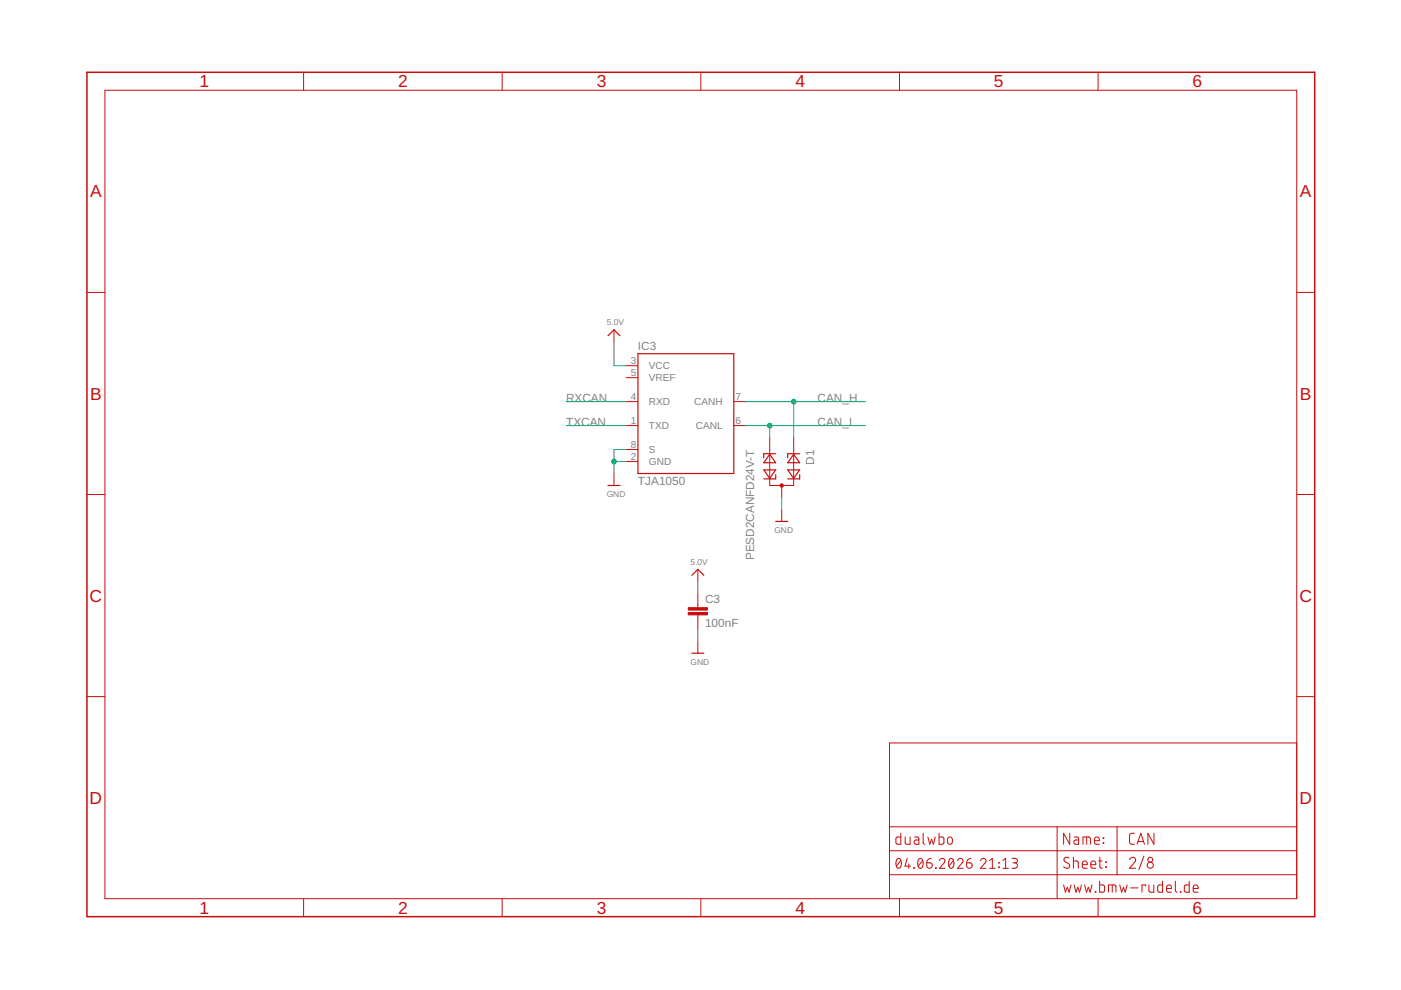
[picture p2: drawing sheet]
<svg xmlns="http://www.w3.org/2000/svg" width="297mm" height="210mm" viewBox="0 0 297 210" stroke-linecap="round" stroke-linejoin="round" font-family="sans-serif">
<g fill="none" stroke="#c90d0c" stroke-width=".21">
<path d="M22.2 19.1h252.7v171.4h-252.7zM64.4 15.3v3.8M106.5 15.3v3.8M148.6 15.3v3.8M190.7 15.3v3.8M232.8 15.3v3.8M18.4 62h3.8M130.2 69.9v2.6M132.7 77.5h2.6M274.9 62h3.8M132.7 85.2h2.6M132.7 90.2h2.6"/>
<path d="M132.7 97.9h2.6M132.7 95.3h2.6M132.7 80.1h2.6M155.6 85.2h2.5M155.6 90.2h2.5M163.2 92.8v10.1h5.1v-10.1M18.4 104.8h3.8M130.2 100.4v2.5M165.7 102.9v2.6M165.7 108v2.6M274.9 104.8h3.8M148 120.7v2.6"/>
<path d="M148 125.8v3M148 130.4v3M148 136v2.5M18.4 147.7h3.8M274.9 157.5h-86.3v33M274.9 147.7h3.8M188.6 175.3h86.3M191 176.7v2.3h-.8l-.3-.4 .1-.9 .2-.2h.8M191.9 177.5v1.3l.4 .2h.7v-1.5M193.9 177.5h.7l.2 .2v1.3h-.6a.46 .46 0 0 1-.4-.4 .46 .46 0 0 1 .4-.5h.6M195.7 176.7v2.1l.4 .2M196.7 177.5l.4 1.5 .4-1 .4 1 .4-1.5"/>
<path d="M199.1 176.7v2.3h.8l.2-.4v-.9l-.2-.2h-.8M201 177.7l.5-.2a.92 .92 0 0 1 .2 1.4l-.4 .1-.3-.2zM224.1 175.3v15.2M226.8 176.7v2.3l-1.3-2.3v2.3M227.8 177.5h.7l.2 .2v1.3h-.6a.46 .46 0 0 1-.5-.4 .46 .46 0 0 1 .5-.5h.6M229.6 179v-1.5l1.5 .1 .1 1.4M230.4 177.5v1.5M232.1 178.2h1a.55 .55 0 0 0-.4-.7 .55 .55 0 0 0-.6 .5l.1 .9 .9 .1M233.9 177.7l.1 .1zM233.9 178.7l.1 .1zM236.8 175.3v10.2M240.5 176.7h-.7l-.3 .5 .1 1.6 .2 .2h.7"/>
<path d="M241.1 179l.8-2.3 .8 2.3M241.3 178.4h1.2M244.7 176.7v2.3l-1.3-2.3v2.3M64.4 190.5v3.9M106.5 190.5v3.9M148.6 190.5v3.9M188.6 185.5h86.3M188.6 180.4h86.3M190.2 182.1l.2-.1a.86 .86 0 0 1 .7 1.3l-.1 .3a.51 .51 0 0 1-.5 .5 .51 .51 0 0 1-.5-.5v-.8zM190.7 190.5v3.9M191 182.5l-.9 1.1M192.3 182l-.4 1.6h1.1"/>
<path d="M192.7 183.2v.9M193.7 184l.2 .1zM194.8 182.1l.2-.1a.86 .86 0 0 1 .7 1.3l-.1 .3a.51 .51 0 0 1-.5 .5 .51 .51 0 0 1-.5-.5v-.8zM195.6 182.5l-.9 1.1M196.5 182.9h.7a.58 .58 0 0 1 .4 .7 .58 .58 0 0 1-.6 .5 .58 .58 0 0 1-.5-.6zM197.4 182l-.6 .3-.3 .6M198.4 184l.1 .1zM199.2 182.5a.58 .58 0 0 1 .8-.5 .58 .58 0 0 1 .2 .9l-1 1.2h1.1M201.4 182.1l.1-.1a.86 .86 0 0 1 .7 1.3v.3a.51 .51 0 0 1-.5 .5 .51 .51 0 0 1-.5-.5l-.1-.8zM202.1 182.5l-.9 1.1M203 182.5a.58 .58 0 0 1 .8-.5 .58 .58 0 0 1 .2 .9l-1 1.2h1.2M204.9 182.9h.7a.59 .59 0 0 1 .5 .7 .59 .59 0 0 1-.6 .5 .59 .59 0 0 1-.6-.6z"/>
<path d="M205.9 182l-.7 .3-.3 .6M207.9 182.5a.58 .58 0 0 1 .8-.5 .58 .58 0 0 1 .2 .9l-1 1.2h1.2M209.8 184.1h1.2M209.8 182.5l.6-.5v2.1M211.8 182.9l.1 .1zM211.8 183.8l.1 .1zM212.6 184.1h1.2M212.6 182.5l.6-.5v2.1M214.5 182h.7a.48 .48 0 0 1 .5 .5 .48 .48 0 0 1-.5 .4h-.4M215.1 182.9a.58 .58 0 0 1 .6 .6 .58 .58 0 0 1-.6 .6h-.6M225.5 187.6l.4 1.6 .4-1.1 .4 1.1 .4-1.6M226.7 181.9a.58 .58 0 0 0-.9 0 .58 .58 0 0 0 0 .8l.7 .4a.58 .58 0 0 1 .1 .9 .58 .58 0 0 1-.9-.1l-.2-.1"/>
<path d="M227.6 182.5l.9 .1 .1 1.5M227.6 181.8v2.3M227.7 187.6l.4 1.6 .4-1.1 .4 1.1 .4-1.6M229.5 183.3h1a.55 .55 0 0 0-.3-.7 .55 .55 0 0 0-.7 .4l.1 1 .9 .1M230 187.6l.4 1.6 .3-1.1 .4 1.1 .4-1.6M231.3 183.3h1a.56 .56 0 0 0-.3-.7 .56 .56 0 0 0-.7 .4l.1 1 .9 .1M232.2 189l.1 .2zM232.8 190.5v3.9M232.9 182.5h.8M233.2 186.8v2.4l.8-.1 .2-.2v-1l-.2-.3h-.8M233.2 181.8v2.1l.5 .2M234.4 182.7l.2 .2z"/>
<path d="M234.4 183.8l.2 .1zM235 189.2v-1.6l1.5 .1 .1 1.5M235.8 187.6v1.6M237.4 187.6l.4 1.6 .4-1.1 .4 1.1 .4-1.6M239.5 182.3a.64 .64 0 0 1 .9-.5 .64 .64 0 0 1 .2 1l-1.1 1.3h1.3M239.7 188.3h1.6M242.5 181.5l-1 2.9M242.9 187.9v-.3h-.8v1.6M243.6 187.6v1.3l.4 .3h.6v-1.6M246.5 186.8v2.4l-.8-.1-.3-.3 .1-.9 .2-.3h.8M247.3 188.4h1.1a.54 .54 0 0 0-.4-.8 .54 .54 0 0 0-.7 .5l.2 1 .9 .1M249.2 186.8v2l.1 .3 .3 .1"/>
<path d="M250.2 189l.2 .2zM252.1 186.8v2.4l-.8-.1-.2-.2v-1l.2-.3h.8M253 188.4h1a.54 .54 0 0 0-.3-.8 .54 .54 0 0 0-.7 .5l.1 1 .9 .1"/>
<circle cx="243.9" cy="182.3" r=".52"/>
<circle cx="243.9" cy="183.4" r=".64"/>
</g>
<g fill="none" stroke="#c90d0c" stroke-width=".25">
<path d="M128.9 71.2l1.3-1.3 1.2 1.3M135.3 75h20.3v25.4h-20.3zM161.9 99.6h2.6l-1.3 1.8zM163.2 96.3l1.3 1.8h-2.6zM164.5 96.2h-2.6v.9M167 99.6h2.5l-1.2 1.8zM168.3 96.3l1.2 1.8h-2.5zM169.5 96.2h-2.5v.9M128.9 102.9h2.5M164.5 100.6v.9h-2.6M164.5 110.6h2.5M169.5 100.6v.9h-2.5"/>
<path d="M146.7 138.5h2.5M146.7 122l1.3-1.3 1.2 1.3"/>
</g>
<g fill="#c90d0c" stroke="#c90d0c" stroke-width=".21">
<path d="M145.9 129.9h4.1v.5h-4.1z"/>
<path d="M145.9 128.8h4.1v.5h-4.1z"/>
</g>
<circle cx="165.7" cy="102.9" r=".36" fill="#c90d0c" stroke="#c90d0c" stroke-width=".21"/>
<path d="M18.4 15.3h260.3v179.1h-260.3z" fill="none" stroke="#c90d0c" stroke-width=".32"/>
<path d="M130.2 72.5v5h2.5M120 85.2h12.7M120 90.2h12.7M130.2 97.9h2.5M132.7 95.3h-2.5v5.1M158.1 85.2h25.4M158.1 90.2h25.4M163.2 90.2v2.6M168.3 85.2v7.6M165.7 105.5v2.5M148 123.3v2.5M148 133.4v2.6" fill="none" stroke="#0dab76" stroke-width=".21"/>
<g fill="#0dab76" stroke="#0dab76" stroke-width=".21">
<circle cx="130.2" cy="97.9" r=".51"/>
<circle cx="168.3" cy="85.2" r=".51"/>
<circle cx="163.2" cy="90.2" r=".51"/>
</g>
<g font-size="3.7" fill="#c90d0c">
<text x="42.3" y="18.5">1</text>
<text x="84.4" y="18.5">2</text>
<text x="126.5" y="18.5">3</text>
<text x="168.6" y="18.5">4</text>
<text x="210.7" y="18.5">5</text>
<text x="252.9" y="18.5">6</text>
<text x="19.1" y="41.9">A</text>
<text x="275.6" y="41.9">A</text>
<text x="19.1" y="84.7">B</text>
<text x="275.6" y="84.7">B</text>
<text x="19" y="127.6">C</text>
<text x="275.5" y="127.6">C</text>
<text x="19" y="170.4">D</text>
<text x="275.5" y="170.4">D</text>
<text x="42.3" y="193.7">1</text>
<text x="84.4" y="193.7">2</text>
<text x="126.5" y="193.7">3</text>
<text x="168.6" y="193.7">4</text>
<text x="210.7" y="193.7">5</text>
<text x="252.9" y="193.7">6</text>
</g>
<g font-size="2.5" fill="#808080">
<text x="135.3" y="74.2">IC3</text>
<text x="120" y="85.2">RXCAN</text>
<text x="173.3" y="85.2">CAN_H</text>
<text x="120" y="90.2">TXCAN</text>
<text x="173.3" y="90.2">CAN_L</text>
<text x="172.6" y="98.5" transform="rotate(-90 172.6 98.5)">D1</text>
<text x="135.3" y="102.9">TJA1050</text>
<text x="159.9" y="118.8" transform="rotate(-90 159.9 118.8)">PESD2CANFD24V-T</text>
<text x="149.5" y="127.9">C3</text>
<text x="149.5" y="133">100nF</text>
</g>
<g font-size="2.1" fill="#808080">
<text x="133.7" y="77.2">3</text>
<text x="133.7" y="79.7">5</text>
<text x="137.6" y="78.3">VCC</text>
<text x="137.6" y="80.8">VREF</text>
<text x="133.7" y="89.9">1</text>
<text x="133.7" y="84.8">4</text>
<text x="137.6" y="85.9">RXD</text>
<text x="147.2" y="85.9">CANH</text>
<text x="155.9" y="84.8">7</text>
<text x="155.9" y="89.9">6</text>
<text x="133.7" y="95">8</text>
<text x="137.6" y="91">TXD</text>
<text x="147.5" y="91">CANL</text>
<text x="133.7" y="97.5">2</text>
<text x="137.6" y="98.6">GND</text>
<text x="137.6" y="96.1">S</text>
</g>
<g font-size="1.8" fill="#808080">
<text x="128.7" y="68.9">5.0V</text>
<text x="128.7" y="105.5">GND</text>
<text x="164.2" y="113.1">GND</text>
<text x="146.4" y="119.7">5.0V</text>
<text x="146.4" y="141">GND</text>
</g>
</svg>
